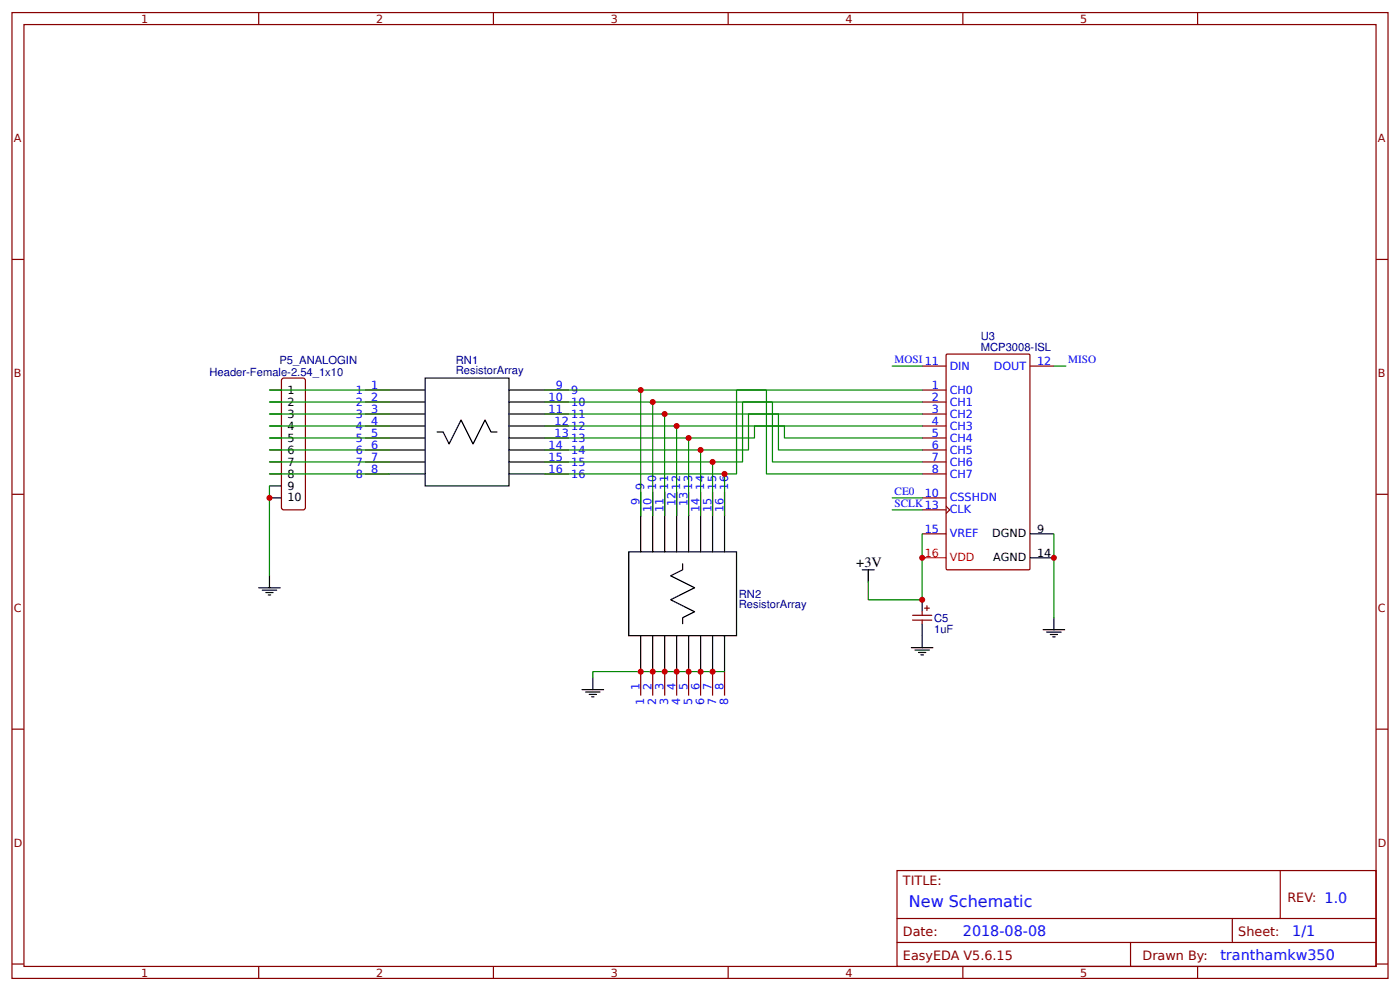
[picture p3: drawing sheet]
<svg xmlns="http://www.w3.org/2000/svg" width="309mm" height="219mm" viewBox="0 0 309 219" stroke-linecap="round" stroke-linejoin="round" font-family="sans-serif">
<g fill="none" stroke="#800" stroke-width=".26">
<path d="M2.6 2.8h304.1v213.2h-304.1zM5.3 5.4h298.7v208h-298.7zM57.1 2.8v2.6M109 2.8v2.6M160.9 2.8v2.6M212.7 2.8v2.6M264.6 2.8v2.6M2.6 57.3h2.7M304 57.3h2.7M209.2 78.2h18.1l.2 .1v47.2l-.1 .3h-18.1l-.2-.1-.1-47.3zM62.2 83.7l.5-.2h4.2h.3l.3 .5v28.1l-.1 .2-.5 .3h-4.2l-.3-.1-.2-.4zM80.7 91.4h5.3"/>
<path d="M80.7 94.1h5.3M80.7 86.1h5.3M80.7 88.8h5.3M80.7 96.7h5.3M80.7 99.4h5.3M120.4 91.4h5.3M120.4 94.1h5.3M120.4 86.1h5.3M120.4 88.8h5.3M120.4 96.7h5.3M120.4 99.4h5.3M203.7 91.4h5.3"/>
<path d="M203.7 94.1h5.3M203.7 80.8h5.3M203.7 86.1h5.3M203.7 88.8h5.3M203.7 96.7h5.3M203.7 99.4h5.3M227.5 80.8h5.3M2.6 109.1h2.7M80.7 102h5.3M80.7 104.6h5.3M120.4 102h5.3M120.4 104.6h5.3"/>
<path d="M141.6 108.6v5.3M144.2 108.6v5.3M146.8 108.6v5.3M149.5 108.6v5.3M152.1 108.6v5.3M154.8 108.6v5.3M157.4 108.6v5.3M160.1 108.6v5.3M203.7 109.9h5.3M203.7 112.6h5.3M203.7 117.9h5.3M203.7 102h5.3"/>
<path d="M203.7 104.6h5.3M209 111.8l.8 .8-.8 .8M304 109.1h2.7M201.6 135.9h4.2M201.6 136.9h4.2M203.7 135.1v.8M203.7 136.9v.8M204.3 134.3h1M204.8 133.7v1.1M141.6 148.3v5.3M144.2 148.3v5.3M146.8 148.3v5.3"/>
<path d="M149.5 148.3v5.3M152.1 148.3v5.3M154.8 148.3v5.3M157.4 148.3v5.3M160.1 148.3v5.3M2.6 161h2.7M304 161h2.7M198.2 192.2h105.8v21.2h-105.8zM282.8 192.2v10.6M2.6 212.9h2.7M57.1 213.4v2.6M109 213.4v2.6"/>
<path d="M160.9 213.4v2.6M198.2 202.8h105.8M198.2 208.1h105.8M212.7 213.4v2.6M249.8 208.1v5.3M264.6 213.4v2.6M272.3 202.8v5.3M304 212.9h2.7"/>
</g>
<g fill="none" stroke="#000" stroke-width=".26">
<path d="M59.5 86.1h2.7M59.5 88.8h2.7M59.5 91.4h2.7M59.5 94.1h2.7M59.5 96.7h2.7M59.5 99.4h2.7M86 86.1h7.9M86 88.8h7.9M86 91.4h7.9M86 94.1h7.9M86 96.7h7.9M86 99.4h7.9"/>
<path d="M93.9 83.5h18.5v23.8h-18.5zM96.6 95.4h1.3l1.3 2.6 2.7-5.3 2.6 5.3 2.7-5.3 1.3 2.7h1.3M112.4 86.1h8M112.4 88.8h8M112.4 91.4h8M112.4 94.1h8M112.4 96.7h8M112.4 99.4h8M59.5 102h2.7M59.5 104.6h2.7M59.5 107.3h2.7M59.5 109.9h2.7"/>
<path d="M86 102h7.9M86 104.6h7.9M112.4 102h8M112.4 104.6h8M141.6 113.9v7.9M144.2 113.9v7.9M146.8 113.9v7.9M149.5 113.9v7.9M152.1 113.9v7.9M154.8 113.9v7.9M157.4 113.9v7.9M160.1 113.9v7.9"/>
<path d="M227.5 117.9h5.3M57.1 129.8h4.8M57.9 130.3h3.2M58.7 130.8h1.6M59.3 131.4h.5M59.5 127.1v2.7M138.9 121.8h23.8v18.6h-23.8zM150.8 124.5v1.3l-2.6 1.3 5.3 2.7-5.3 2.6 5.3 2.7-2.7 1.3v1.3M190.5 125.8h2.6M191.8 125.8v2.7M203.7 132.4v2.7M203.7 137.7v5.3"/>
<path d="M227.5 123.2h5.3M230.5 139h4.7M231.2 139.6h3.2M232.8 136.4v2.6M128.6 152.3h4.7M129.4 152.8h3.2M130.2 153.3h1.6M130.7 153.9h.5M131 149.6v2.7M141.6 140.4v7.9M144.2 140.4v7.9M146.8 140.4v7.9"/>
<path d="M149.5 140.4v7.9M152.1 140.4v7.9M154.8 140.4v7.9M157.4 140.4v7.9M160.1 140.4v7.9M201.3 143h4.8M202.1 143.5h3.2M202.9 144.1h1.6M203.5 144.6h.5M232 140.1h1.6M232.6 140.6h.5"/>
</g>
<path d="M203.7 123.2h5.3" fill="none" stroke="#f00" stroke-width=".26"/>
<g fill="none" stroke="#080" stroke-width=".26">
<path d="M59.5 86.1h26.5M59.5 88.8h26.5M59.5 91.4h26.5M59.5 94.1h26.5M59.5 96.7h26.5M59.5 99.4h26.5M120.4 99.4h34.4v14.5M120.4 96.7h31.7v17.2M120.4 94.1h29.1v19.8M120.4 91.4h26.4v22.5M120.4 88.8h23.8v25.1M120.4 86.1h21.2v27.8"/>
<path d="M141.6 86.1h27.7v18.5h34.4M144.2 88.8h26.5v13.2h33M146.8 91.4h25.2v8h31.7M149.5 94.1h23.8v2.6h30.4M197.1 80.8h6.6M203.7 94.1h-37v2.6h-14.6M203.7 91.4h-38.3v8h-10.6M203.7 88.8h-39.7v13.2h-6.6M203.7 86.1h-41v18.5h-2.6M232.8 80.8h2.7M59.5 107.3v19.8M59.5 102h26.5"/>
<path d="M59.5 104.6h26.5M120.4 104.6h39.7v9.3M120.4 102h37v11.9M197.1 109.9h6.6M197.1 112.6h6.6M203.7 117.9v14.5h-11.9v-3.9M232.8 117.9v18.5M160.1 148.3h-29.1v1.3"/>
</g>
<g fill="#c00">
<circle cx="160.1" cy="104.6" r=".66"/>
<circle cx="154.8" cy="99.4" r=".66"/>
<circle cx="149.5" cy="94.1" r=".66"/>
<circle cx="144.2" cy="88.8" r=".66"/>
<circle cx="203.7" cy="123.2" r=".66"/>
<circle cx="232.8" cy="123.2" r=".66"/>
<circle cx="59.5" cy="109.9" r=".66"/>
<circle cx="157.4" cy="148.3" r=".66"/>
<circle cx="154.8" cy="148.3" r=".66"/>
<circle cx="152.1" cy="148.3" r=".66"/>
<circle cx="149.5" cy="148.3" r=".66"/>
<circle cx="146.8" cy="148.3" r=".66"/>
<circle cx="144.2" cy="148.3" r=".66"/>
<circle cx="141.6" cy="148.3" r=".66"/>
<circle cx="141.6" cy="86.1" r=".66"/>
<circle cx="146.8" cy="91.4" r=".66"/>
<circle cx="152.1" cy="96.7" r=".66"/>
<circle cx="157.4" cy="102" r=".66"/>
<circle cx="203.7" cy="132.4" r=".66"/>
</g>
<text font-size="3.5" fill="#00f" x="200.8" y="200.2">New Schematic</text>
<text font-size="3.2" x="189.2" y="125.3">+3V</text>
<g font-size="3.2" fill="#00f">
<text x="212.7" y="206.8">2018-08-08</text>
<text x="285.5" y="206.8">1/1</text>
<text x="269.6" y="212.1">tranthamkw350</text>
</g>
<g font-size="2.8" fill="#800">
<text x="199.5" y="195.4">TITLE:</text>
<text x="284.4" y="199.1">REV: 1.0</text>
<text x="199.5" y="206.8">Date:</text>
<text x="273.6" y="206.8">Sheet:</text>
<text x="199.5" y="212.1">EasyEDA V5.6.15</text>
<text x="252.4" y="212.1">Drawn By:</text>
</g>
<g font-size="2.5" fill="#800">
<text x="31.2" y="5">1</text>
<text x="83.1" y="5">2</text>
<text x="134.9" y="5">3</text>
<text x="186.8" y="5">4</text>
<text x="238.7" y="5">5</text>
<text x="3" y="31.4">A</text>
<text x="304.4" y="31.4">A</text>
<text x="3" y="83.2">B</text>
<text x="304.4" y="83.2">B</text>
<text x="3" y="135.1">C</text>
<text x="304.4" y="135.1">C</text>
<text x="3" y="186.9">D</text>
<text x="304.4" y="186.9">D</text>
<text x="31.2" y="215.6">1</text>
<text x="83.1" y="215.6">2</text>
<text x="134.9" y="215.6">3</text>
<text x="186.8" y="215.6">4</text>
<text x="238.7" y="215.6">5</text>
</g>
<g font-size="2.5" fill="#000080">
<text x="216.7" y="77.4">MCP3008-ISL</text>
<text x="216.7" y="75">U3</text>
<text x="46.3" y="83.1">Header-Female-2.54_1x10</text>
<text x="61.7" y="80.3">P5_ANALOGIN</text>
<text x="100.7" y="82.7">ResistorArray</text>
<text x="100.7" y="80.3">RN1</text>
<text x="163.2" y="132">RN2</text>
<text x="163.2" y="134.2">ResistorArray</text>
<text x="206.4" y="137.2">C5</text>
<text x="206.4" y="139.7">1uF</text>
</g>
<g font-size="2.5" fill="#00f">
<text x="197.6" y="80.2">MOSI 11</text>
<text x="209.8" y="81.6">DIN</text>
<text x="219.6" y="81.6">DOUT</text>
<text x="229.1" y="80.6">12</text>
<text x="236" y="80.2">MISO</text>
<text x="78.6" y="86.9">1</text>
<text x="78.6" y="89.6">2</text>
<text x="82" y="85.9">1</text>
<text x="82" y="88.5">2</text>
<text x="121.2" y="88.5">10</text>
<text x="122.8" y="85.9">9</text>
<text x="126.2" y="86.9">9</text>
<text x="126.2" y="89.6">10</text>
<text x="205.9" y="85.9">1</text>
<text x="205.9" y="88.5">2</text>
<text x="209.8" y="86.9">CH0</text>
<text x="209.8" y="89.6">CH1</text>
<text x="78.6" y="92.2">3</text>
<text x="78.6" y="94.9">4</text>
<text x="82" y="91.1">3</text>
<text x="82" y="93.8">4</text>
<text x="121.2" y="91.1">11</text>
<text x="122.5" y="93.8">12</text>
<text x="126.2" y="92.2">11</text>
<text x="126.2" y="94.9">12</text>
<text x="205.9" y="91.1">3</text>
<text x="205.9" y="93.8">4</text>
<text x="209.8" y="92.2">CH2</text>
<text x="209.8" y="94.9">CH3</text>
<text x="78.6" y="97.5">5</text>
<text x="78.6" y="100.1">6</text>
<text x="82" y="96.4">5</text>
<text x="82" y="99.1">6</text>
<text x="82" y="101.7">7</text>
<text x="121.2" y="99.1">14</text>
<text x="121.2" y="101.7">15</text>
<text x="122.5" y="96.4">13</text>
<text x="126.2" y="97.5">13</text>
<text x="126.2" y="100.1">14</text>
<text x="205.9" y="101.7">7</text>
<text x="205.9" y="96.4">5</text>
<text x="205.9" y="99.1">6</text>
<text x="209.8" y="97.5">CH4</text>
<text x="209.8" y="100.1">CH5</text>
<text x="78.6" y="102.8">7</text>
<text x="78.6" y="105.4">8</text>
<text x="82" y="104.4">8</text>
<text x="121.2" y="104.4">16</text>
<text x="126.2" y="102.8">15</text>
<text x="126.2" y="105.4">16</text>
<text x="205.9" y="104.4">8</text>
<text x="209.8" y="102.8">CH6</text>
<text x="209.8" y="105.4">CH7</text>
<text x="141.3" y="111.5" transform="rotate(-90 141.3 111.5)">9</text>
<text x="142.3" y="108.1" transform="rotate(-90 142.3 108.1)">9</text>
<text x="143.9" y="113.1" transform="rotate(-90 143.9 113.1)">10</text>
<text x="145" y="108.1" transform="rotate(-90 145 108.1)">10</text>
<text x="146.6" y="113.1" transform="rotate(-90 146.6 113.1)">11</text>
<text x="147.6" y="108.1" transform="rotate(-90 147.6 108.1)">11</text>
<text x="149.2" y="111.8" transform="rotate(-90 149.2 111.8)">12</text>
<text x="150.3" y="108.1" transform="rotate(-90 150.3 108.1)">12</text>
<text x="151.9" y="111.8" transform="rotate(-90 151.9 111.8)">13</text>
<text x="152.9" y="108.1" transform="rotate(-90 152.9 108.1)">13</text>
<text x="154.5" y="113.1" transform="rotate(-90 154.5 113.1)">14</text>
<text x="155.6" y="108.1" transform="rotate(-90 155.6 108.1)">14</text>
<text x="157.2" y="113.1" transform="rotate(-90 157.2 113.1)">15</text>
<text x="158.2" y="108.1" transform="rotate(-90 158.2 108.1)">15</text>
<text x="159.8" y="113.1" transform="rotate(-90 159.8 113.1)">16</text>
<text x="160.9" y="108.1" transform="rotate(-90 160.9 108.1)">16</text>
<text x="197.6" y="109.3">CE0</text>
<text x="197.6" y="111.9">SCLK13</text>
<text x="204.3" y="109.7">10</text>
<text x="209.8" y="110.7">CSSHDN</text>
<text x="209.8" y="113.4">CLK</text>
<text x="204.3" y="117.6">15</text>
<text x="209.8" y="118.7">VREF</text>
<text x="141.3" y="152.3" transform="rotate(-90 141.3 152.3)">1</text>
<text x="142.3" y="155.7" transform="rotate(-90 142.3 155.7)">1</text>
<text x="143.9" y="152.3" transform="rotate(-90 143.9 152.3)">2</text>
<text x="145" y="155.7" transform="rotate(-90 145 155.7)">2</text>
<text x="146.6" y="152.3" transform="rotate(-90 146.6 152.3)">3</text>
<text x="147.6" y="155.7" transform="rotate(-90 147.6 155.7)">3</text>
<text x="149.2" y="152.3" transform="rotate(-90 149.2 152.3)">4</text>
<text x="150.3" y="155.7" transform="rotate(-90 150.3 155.7)">4</text>
<text x="151.9" y="152.3" transform="rotate(-90 151.9 152.3)">5</text>
<text x="152.9" y="155.7" transform="rotate(-90 152.9 155.7)">5</text>
<text x="154.5" y="152.3" transform="rotate(-90 154.5 152.3)">6</text>
<text x="155.6" y="155.7" transform="rotate(-90 155.6 155.7)">6</text>
<text x="157.2" y="152.3" transform="rotate(-90 157.2 152.3)">7</text>
<text x="158.2" y="155.7" transform="rotate(-90 158.2 155.7)">7</text>
<text x="159.8" y="152.3" transform="rotate(-90 159.8 152.3)">8</text>
<text x="160.9" y="155.7" transform="rotate(-90 160.9 155.7)">8</text>
</g>
<g font-size="2.5">
<text x="63.5" y="86.9">1</text>
<text x="63.5" y="89.6">2</text>
<text x="63.5" y="92.2">3</text>
<text x="63.5" y="94.9">4</text>
<text x="63.5" y="97.5">5</text>
<text x="63.5" y="100.1">6</text>
<text x="63.5" y="102.8">7</text>
<text x="63.5" y="105.4">8</text>
<text x="63.5" y="108.1">9</text>
<text x="63.5" y="110.7">10</text>
<text x="219.2" y="118.7">DGND</text>
<text x="229.1" y="117.6">9</text>
<text x="219.4" y="124">AGND</text>
<text x="229.1" y="122.9">14</text>
</g>
<g font-size="2.5" fill="#f00">
<text x="204.3" y="122.9">16</text>
<text x="209.8" y="124">VDD</text>
</g>
</svg>
